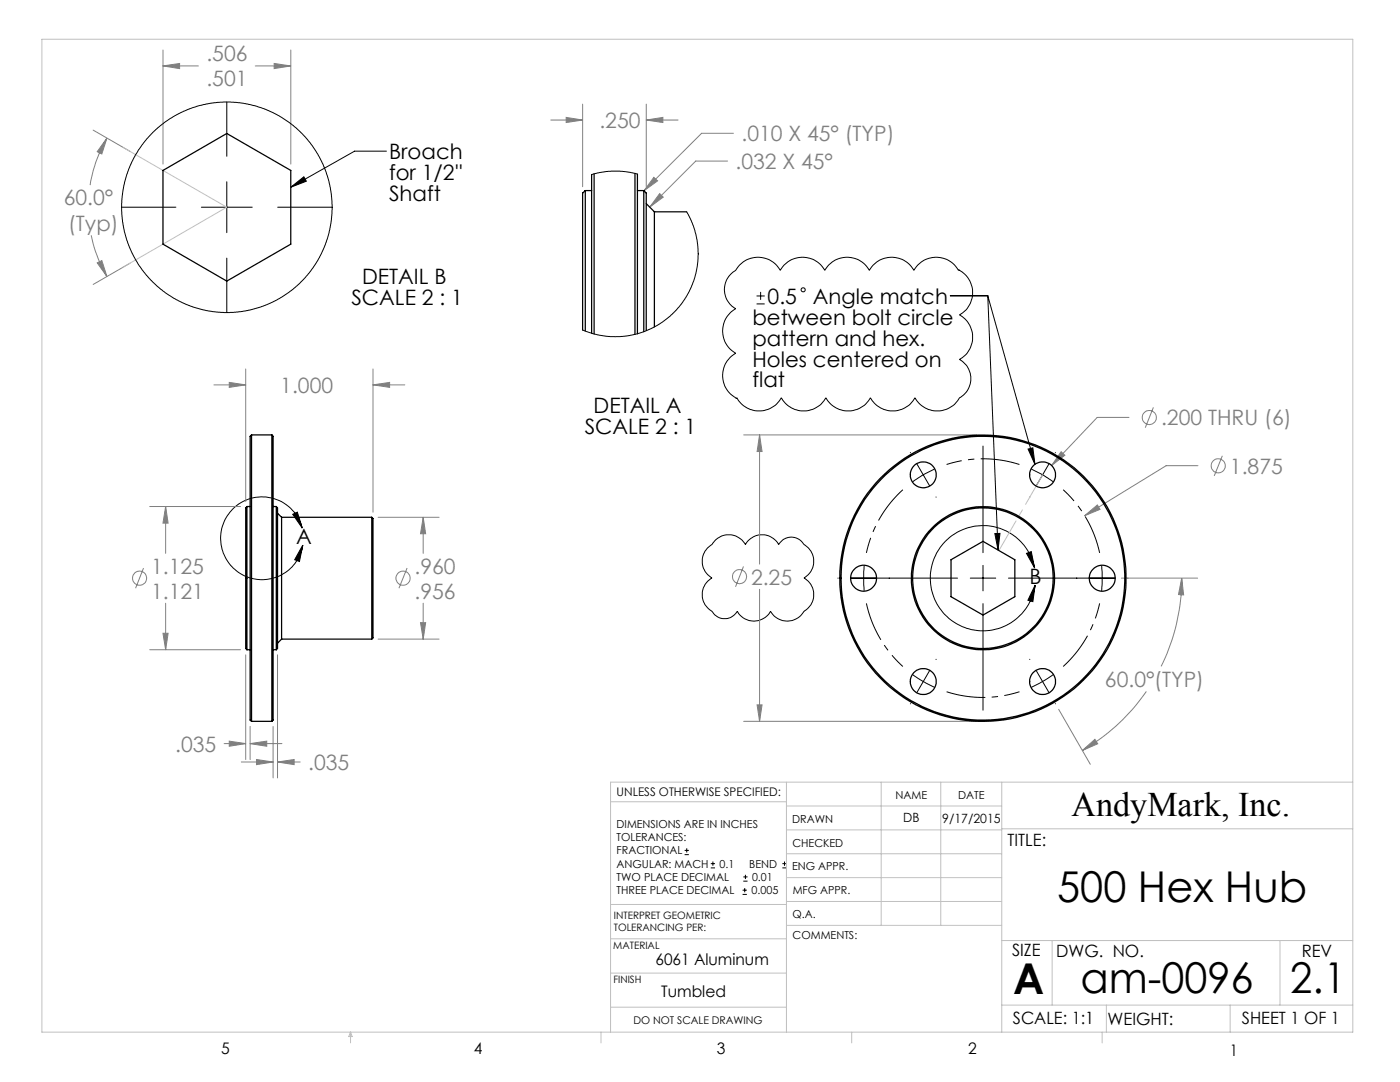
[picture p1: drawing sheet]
<svg xmlns="http://www.w3.org/2000/svg" width="279mm" height="216mm" viewBox="0 0 279 216" stroke-linecap="round" stroke-linejoin="round" font-family="sans-serif">
<g fill="none" stroke="#808080" stroke-width=".2">
<path d="M32.5 13.2l3.3-.5v1zM32.5 10v22.7M32.5 13.2h7.1M50.9 13.2h7.1M54.7 12.7l3.3 .5-3.3 .5zM58 10v22.7M18.6 26l7.4 4.2M21.3 27.6l-1 3.1-.9-.4zM21.3 27.6a27 27 0 0 0-3.3 9.3M109.9 24h6.4M113 23.4l3.3 .6-3.3 .4zM116.3 20.8v16.5"/>
<path d="M129 24l3.3-.6v1zM129 20.8v16.5M129 24h6.3M130.5 35.4l.7 .7-2.7 2zM131.7 38.6l.7 .7-2.7 2zM145.2 32.1h-6.3l-9.2 9.2M146.4 26.6h-6.4l-11.5 11.5M18.2 47a27.5 27.5 0 0 0 3.1 8.2M19.4 52.5l.9-.5 1 3.2zM26 52.5l-7.4 4.3M42.7 76.8h6.3M45.8 76.3l3.2 .5-3.2 .5z"/>
<path d="M49 73.6v26.5M74.4 76.8l3.4-.5v1zM74.4 73.6v28.6M74.4 76.8h6.4M148.4 86.8h46.5M151.6 86.8l.5 3.3h-1zM151.6 86.8v25.8M211.8 90.1l.7 .7-2.6 2.1zM225.3 83.3h-6.3l-9.1 9.6M230.2 81.3l-1.6 4M239.1 92.9h-6.4l-16.2 10M243.9 90.9l-1.6 4.1"/>
<path d="M28.6 113.3l-1.5 4.1M29.9 101.1h18.1M33.1 101.1l.4 3.3h-1zM33.1 101.1v9.3M75.5 103.2h12.1M81.2 113.3l-1.6 4.1M84.5 103.2l.4 3.3h-1zM84.5 103.2v7.2M148.4 113l-1.6 4.1M151.6 117.6v26.3M216.5 102.9l2.5-2.1 .5 .8zM223.8 115.4h15.2"/>
<path d="M235.8 115.4l.4 3.3-1-.1zM235.8 115.4a39.2 39.2 0 0 1-4.1 17.6M29.9 129.6h18.1M32.5 126.4h1l-.4 3.2zM33.1 120.4v9.2M49 130.7v20.9M55.4 130.7v24.5M75.5 127.5h12.1M83.9 124.2h1l-.4 3.3zM84.5 120.4v7.1M228.8 138a39.9 39.9 0 0 1-12.8 11.8M44.7 148.4h4.3"/>
<path d="M45.8 147.9l3.2 .5-3.2 .5zM48.2 152h6.3M49.9 148.4l3.3-.5v1zM49.9 145v6.6M49.9 148.4h6.4M51.2 151.6l3.3 .4-3.3 .6zM54.5 145v10.2M55.4 152l3.3-.4v1zM55.4 152h4.5M148.4 143.9h46.5M151.1 140.7h1l-.5 3.2zM211.3 141.5l6.3 11"/>
<path d="M216 149.8l2.5-2.3 .6 .9z"/>
<circle cx="229.4" cy="83.3" r="1.41"/>
<circle cx="243.1" cy="92.9" r="1.42"/>
<circle cx="27.9" cy="115.4" r="1.41"/>
<circle cx="80.4" cy="115.4" r="1.41"/>
<circle cx="147.6" cy="115" r="1.41"/>
</g>
<g fill="none" stroke="#000" stroke-width=".2">
<path d="M45.3 20.4v10.8M45.3 36.3v10.1M58 37.4l2.6-2.1 .5 .9zM77.1 30.2h-6.3l-12.8 7.2M24.3 41.3h10.8M40.2 41.3h10.1M45.3 51.5v10.9M55.4 41.3h10.9M147.6 52.9a5.1 5.1 0 0 1 8.1 1 5.1 5.1 0 0 1 8.9 0 5.1 5.1 0 0 1 8.9 0 5.1 5.1 0 0 1 8.9 0 5.1 5.1 0 0 1 8.9 0 3.4 3.4 0 0 1 2.4 2.4 5.1 5.1 0 0 1-2.2 6.5 5.1 5.1 0 0 1 0 8.9 4.4 4.4 0 0 1 0 7.7 5.1 5.1 0 0 1-8.9 0 5.1 5.1 0 0 1-8.9 0 5.1 5.1 0 0 1-8.9 0 5.1 5.1 0 0 1-8.9 0 5.1 5.1 0 0 1-8.9 0 5.1 5.1 0 0 1-.2-8.9 5.1 5.1 0 0 1 0-8.9 4.4 4.4 0 0 1 0-7.7zM151 59.1h1.6M151.8 58.2v1.6M189.7 59h7.4"/>
<path d="M197.1 59l9.5 33.7M197.1 59l2.1 50.7M151 60.6h1.6M181.7 90.3h.1M183 92.6l1.3 2.2M184.3 94.8l-2.2 1.3M184.3 94.8l1.2 2.1M186.5 93.6l-2.2 1.2M186.8 99.2h.1M196.2 89v21.3M205.2 89.6l.9-.2 .5 3.3zM205.5 99.2h.1"/>
<path d="M205.8 93.6l2.6 1.3 1.8 1.2M209.3 92.6l-2.5 4.3M210.6 90.3h.1M58.4 102.6l.9-.4 1 3.2zM60.3 105.4a8.3 8.3 0 0 0-12.7-4.8 8.3 8.3 0 0 0 .1 13.6 8.3 8.3 0 0 0 12.7-5v-.4M60.4 108.8l-.6 3.2-1-.3zM142.8 107.8a3.8 3.8 0 0 1 6 .9 3.8 3.8 0 0 1 6.6 0 2.89 2.89 0 0 1 5 0 3.8 3.8 0 0 1 0 6.6 3.8 3.8 0 0 1 0 6.7 3.8 3.8 0 0 1-6.6 0 3.8 3.8 0 0 1-6.7 0 2.92 2.92 0 0 1-5 0 3.8 3.8 0 0 1 0-6.7 3.8 3.8 0 0 1 0-6.6zM167.2 115.4h.1M169.8 115.4h21.3M172.5 112.9l-.1 1.2 .1 3.8M193.6 115.4h5.1M196.2 112.8v5.1"/>
<path d="M198.5 106.5l1.1-.1-.4 3.3zM201.3 115.4h21.2M204.9 110.4l.9-.3 .7 3.2zM206.5 113.3a10.5 10.5 0 0 0-16.3-6.6 10.5 10.5 0 0 0 .5 17.6 10.5 10.5 0 0 0 15.9-7.6M206.6 116.7l-.5 3.4-1-.3zM219.9 112.9l.1 2.5-.1 2.5M225.1 115.4h.1M182.1 134.6l2.2 1.4 2.2 1.2M185.5 133.8l-2.5 4.4M186.8 131.6h.1M196.2 120.4v21.3M205.5 131.6h.1"/>
<path d="M206.8 133.8l1.3 2.2M208.1 136l-2.3 1.2M208.1 136l1.2 2.2M210.2 134.6l-2.1 1.4M181.7 140.4h.1M210.6 140.4h.1M136.6 170.5h.9M136.6 169.7h.9M137.1 169.3v.8M141.9 173.2h.8M141.9 172.3h.8M142.3 171.9v.9"/>
<path d="M148.2 178.5h.8M148.2 177.6h.8M148.3 175.8h.9M148.3 175h.9M148.6 177.2v.8M148.8 174.6v.8M156.1 173.2h.9M156.1 172.3h.9M156.6 171.9v.9"/>
<circle cx="160.3" cy="57.8" r=".4"/>
</g>
<path d="M180.2 97.7a23.8 23.8 0 0 0-7.3 12.6M203.5 92.7a23.8 23.8 0 0 0-14.6 0M219.5 110.3a23.8 23.8 0 0 0-7.3-12.6M172.9 120.4a23.8 23.8 0 0 0 7.3 12.6M188.9 138a23.8 23.8 0 0 0 14.6 0M212.2 133a23.8 23.8 0 0 0 7.3-12.6" fill="none" stroke="#000" stroke-width=".2" stroke-dasharray="15.2 1.3 1.3 1.3" stroke-dashoffset="7.4" stroke-linecap="butt"/>
<path d="M199.4 109.8l8.7-15.1" fill="none" stroke="#c0c0c0" stroke-width=".2" stroke-dasharray="15.2 1.3 1.3 1.3" stroke-dashoffset="8.4"/>
<g fill="none" stroke="#c0c0c0" stroke-width=".2">
<path d="M8.4 7.8h261.6v198.2h-261.6zM24.5 29.4l20.8 11.9-20.8 12M121.8 160h35.2M157 156.1v49.9M175.9 156.1v28.5M187.7 156.1v28.5M199.9 156.1v49.9M270 156.1h-148.2v49.9M157 170.4h42.9M157 165.6h42.9M157 160.8h42.9M157 175.1h42.9"/>
<path d="M157 179.9h42.9M199.9 165.4h70.1M121.8 194.2h35.2M121.8 187.3h35.2M121.8 180.5h35.2M157 184.6h42.9M199.9 187.7h70.1M210 187.7v12.9M255.4 187.7v12.9M70 206v2.1M70 206l.3 .8h-.7zM119.9 206v2.1"/>
<path d="M121.8 201h35.2M170 206v2.1M199.9 200.6h70.1M220 206v2.1M220.8 200.6v5.4M245.5 200.6v5.4"/>
</g>
<path d="M58.4 102.6l.9-.4 1 3.2zM60.4 108.8l-.6 3.2-1-.3zM204.9 110.4l.9-.3 .7 3.2zM206.6 116.7l-.5 3.4-1-.3zM205.2 89.6l.9-.2 .5 3.3zM198.5 106.5l1.1-.1-.4 3.3zM58 37.4l2.6-2.1 .5 .9z" fill="#000"/>
<g fill="#808080">
<path d="M21.3 27.6l-1 3.1-.9-.4zM19.4 52.5l.9-.5 1 3.2z"/>
<path d="M45.8 76.3l3.2 .5-3.2 .5zM74.4 76.8l3.4-.5v1zM49.9 148.4l3.3-.5v1zM45.8 147.9l3.2 .5-3.2 .5zM55.4 152l3.3-.4v1zM51.2 151.6l3.3 .4-3.3 .6zM83.9 124.2h1l-.4 3.3zM84.5 103.2l.4 3.3h-1zM32.5 126.4h1l-.4 3.2zM33.1 101.1l.4 3.3h-1zM151.6 86.8l.5 3.3h-1zM151.1 140.7h1l-.5 3.2zM211.8 90.1l-1.9 2.8 2.6-2.1zM216 149.8l2.5-2.3 .6 .9zM235.8 115.4l.4 3.3-1-.1zM216.5 102.9l3-1.3-.5-.8zM129 24l3.3-.6v1zM113 23.4l3.3 .6-3.3 .4zM130.5 35.4l.7 .7-2.7 2zM131.7 38.6l.7 .7-2.7 2zM32.5 13.2l3.3-.5v1zM54.7 12.7l3.3 .5-3.3 .5z"/>
</g>
<g fill="none" stroke="#000" stroke-width=".25">
<path d="M32.5 34l12.8-7.4 12.7 7.4v14.7l-12.7 7.4-12.8-7.4zM116.8 38v28M116.8 38l-.5 .5v27.4M116.8 38h1.3M118.1 34.8v31.7M118.6 34.7v31.9M126.7 34.6v32.1M127.2 34.7v31.9M127.2 38h1.3M128.5 38v28.2M128.5 38l.5 .5v27.5M129 40.6l1.6 1.7"/>
<path d="M130.6 42.3v22.9M130.6 42.3h6.4M50.2 86.8v57.1M50.2 86.8l-.3 .3v56.6l.3 .2M50.2 86.8h4.1M54.3 86.8v57.1M54.3 86.8a2.22 2.22 0 0 1 .2 1.7v53.7a2.06 2.06 0 0 1-.2 1.7M49.3 101.1v28.5M49.3 101.1a2.27 2.27 0 0 0-.3 1.8v26.5l.3 .2M49.3 101.1h.6M54.5 101.1h.6M55.1 101.1v28.5"/>
<path d="M55.1 101.1l.3 .3v28l-.3 .2M55.4 102.4l.8 .8M56.2 103.2v24.3M56.2 103.2h18M74.2 103.2l.2 .3v23.8l-.2 .2M74.2 103.2v24.3M189.8 111.7l6.4-3.7 6.3 3.7v7.4l-6.3 3.6-6.4-3.6zM49.3 129.6h.6M54.5 129.6h.6M56.2 127.5l-.8 .8M56.2 127.5h18M50.2 143.9h4.1"/>
<circle cx="184.3" cy="94.7" r="2.59"/>
<circle cx="208.1" cy="94.7" r="2.59"/>
<circle cx="172.3" cy="115.4" r="2.59"/>
<circle cx="196.2" cy="115.4" r="14"/>
<circle cx="196.2" cy="115.4" r="28.6"/>
<circle cx="196.2" cy="115.4" r="28.3"/>
<circle cx="196.2" cy="115.4" r="14.3"/>
<circle cx="220" cy="115.4" r="2.59"/>
<circle cx="184.3" cy="136" r="2.6"/>
<circle cx="208.1" cy="136" r="2.6"/>
</g>
<g fill="none" stroke="#000" stroke-width=".2">
<path d="M127.2 34.7l-2.3-.4-3-.2-2.3 .3-1.5 .4M137 42.3l1.1 2.2 .8 2.3 .4 2.8-.1 2.9-.5 2.7-.9 2.4-1.1 2.1-1.7 2.2-2 1.7-2 1.4-2.2 1.1-2.5 .7-2.5 .4-2.5-.1-2.9-.5-2.1-.7"/>
<circle cx="45.3" cy="41.4" r="21"/>
</g>
<g font-size="8.5">
<text x="211" y="179.9">500 Hex Hub</text>
<text x="202.2" y="198.3">A</text>
<text x="215.6" y="198.1">am-0096</text>
<text x="257.5" y="198.1">2.1</text>
</g>
<text font-size="6.9" x="213.9" y="162.9">AndyMark, Inc.</text>
<g font-size="4.2" fill="#808080">
<text x="41.2" y="12.2">.506</text>
<text x="41.2" y="17.2">.501</text>
<text x="119.6" y="25.5">.250</text>
<text x="148" y="28.1">.010 X 45° (TYP)</text>
<text x="146.8" y="33.7">.032 X 45°</text>
<text x="12.7" y="41">60.0°</text>
<text x="13.6" y="46">(Typ)</text>
<text x="55.9" y="78.4">1.000</text>
<text x="231.7" y="84.8">.200 THRU (6)</text>
<text x="245.5" y="94.5">1.875</text>
<text x="30.2" y="114.5">1.125</text>
<text x="30.2" y="119.4">1.121</text>
<text x="82.7" y="114.5">.960</text>
<text x="82.7" y="119.4">.956</text>
<text x="149.9" y="116.6">2.25</text>
<text x="220.5" y="137">60.0°(TYP)</text>
<text x="35" y="150">.035</text>
<text x="61.5" y="153.6">.035</text>
</g>
<g font-size="4.2">
<text x="77.6" y="31.8">Broach</text>
<text x="77.6" y="35.9">for 1/2''</text>
<text x="77.6" y="40.1">Shaft</text>
<text x="72.3" y="56.8">DETAIL B</text>
<text x="70.1" y="60.9">SCALE 2 : 1</text>
<text x="150.2" y="64.8">between bolt circle</text>
<text x="153.2" y="60.6">0.5</text>
<text x="162.2" y="60.6">Angle match</text>
<text x="150.2" y="69">pattern and hex.</text>
<text x="150.2" y="73.1">Holes centered on</text>
<text x="150.2" y="77.3">flat</text>
<text x="118.5" y="82.5">DETAIL A</text>
<text x="116.7" y="86.6">SCALE 2 : 1</text>
<text x="59.1" y="108.6">A</text>
<text x="205.5" y="116.6">B</text>
</g>
<g font-size="3.4">
<text x="201.1" y="168.8">TITLE:</text>
<text x="202" y="190.8">SIZE</text>
<text x="210.8" y="190.9">DWG. NO.</text>
<text x="259.8" y="191">REV</text>
<text x="202.1" y="204.4">SCALE: 1:1</text>
<text x="221" y="204.5">WEIGHT:</text>
<text x="247.8" y="204.4">SHEET 1 OF 1</text>
</g>
<g font-size="3.2">
<text x="130.8" y="192.5">6061 Aluminum</text>
<text x="131.9" y="198.9">Tumbled</text>
<text x="44.2" y="210.4">5</text>
<text x="94.6" y="210.3">4</text>
<text x="143.1" y="210.4">3</text>
<text x="193.2" y="210.3">2</text>
<text x="245.4" y="210.6">1</text>
</g>
<g font-size="2.5">
<text x="180.3" y="164.1">DB</text>
<text x="188" y="164.2">9/17/2015</text>
</g>
<text font-size="2.4" x="123.1" y="158.9">UNLESS OTHERWISE SPECIFIED:</text>
<g font-size="2.2">
<text x="178.7" y="159.4">NAME</text>
<text x="191.2" y="159.4">DATE</text>
<text x="123.1" y="165.2">DIMENSIONS ARE IN INCHES</text>
<text x="123.1" y="167.8">TOLERANCES:</text>
<text x="158.1" y="164.2">DRAWN</text>
<text x="123.1" y="170.5">FRACTIONAL</text>
<text x="123.1" y="173.1">ANGULAR: MACH</text>
<text x="143.6" y="173.1">0.1</text>
<text x="149.5" y="173.1">BEND</text>
<text x="158.1" y="173.7">ENG APPR.</text>
<text x="158.2" y="169.1">CHECKED</text>
<text x="123.1" y="178.4">THREE PLACE DECIMAL</text>
<text x="123.1" y="175.8">TWO PLACE DECIMAL</text>
<text x="150" y="178.4">0.005</text>
<text x="150.1" y="175.8">0.01</text>
<text x="158.2" y="178.4">MFG APPR.</text>
<text x="158.2" y="183.2">Q.A.</text>
<text x="158.2" y="187.4">COMMENTS:</text>
</g>
<text font-size="2.1" x="126.4" y="204.3">DO NOT SCALE DRAWING</text>
<g font-size="2">
<text x="122.5" y="183.3">INTERPRET GEOMETRIC</text>
<text x="122.5" y="185.9">TOLERANCING PER:</text>
<text x="122.4" y="189.4">MATERIAL</text>
<text x="122.4" y="196.2">FINISH</text>
</g>
</svg>
